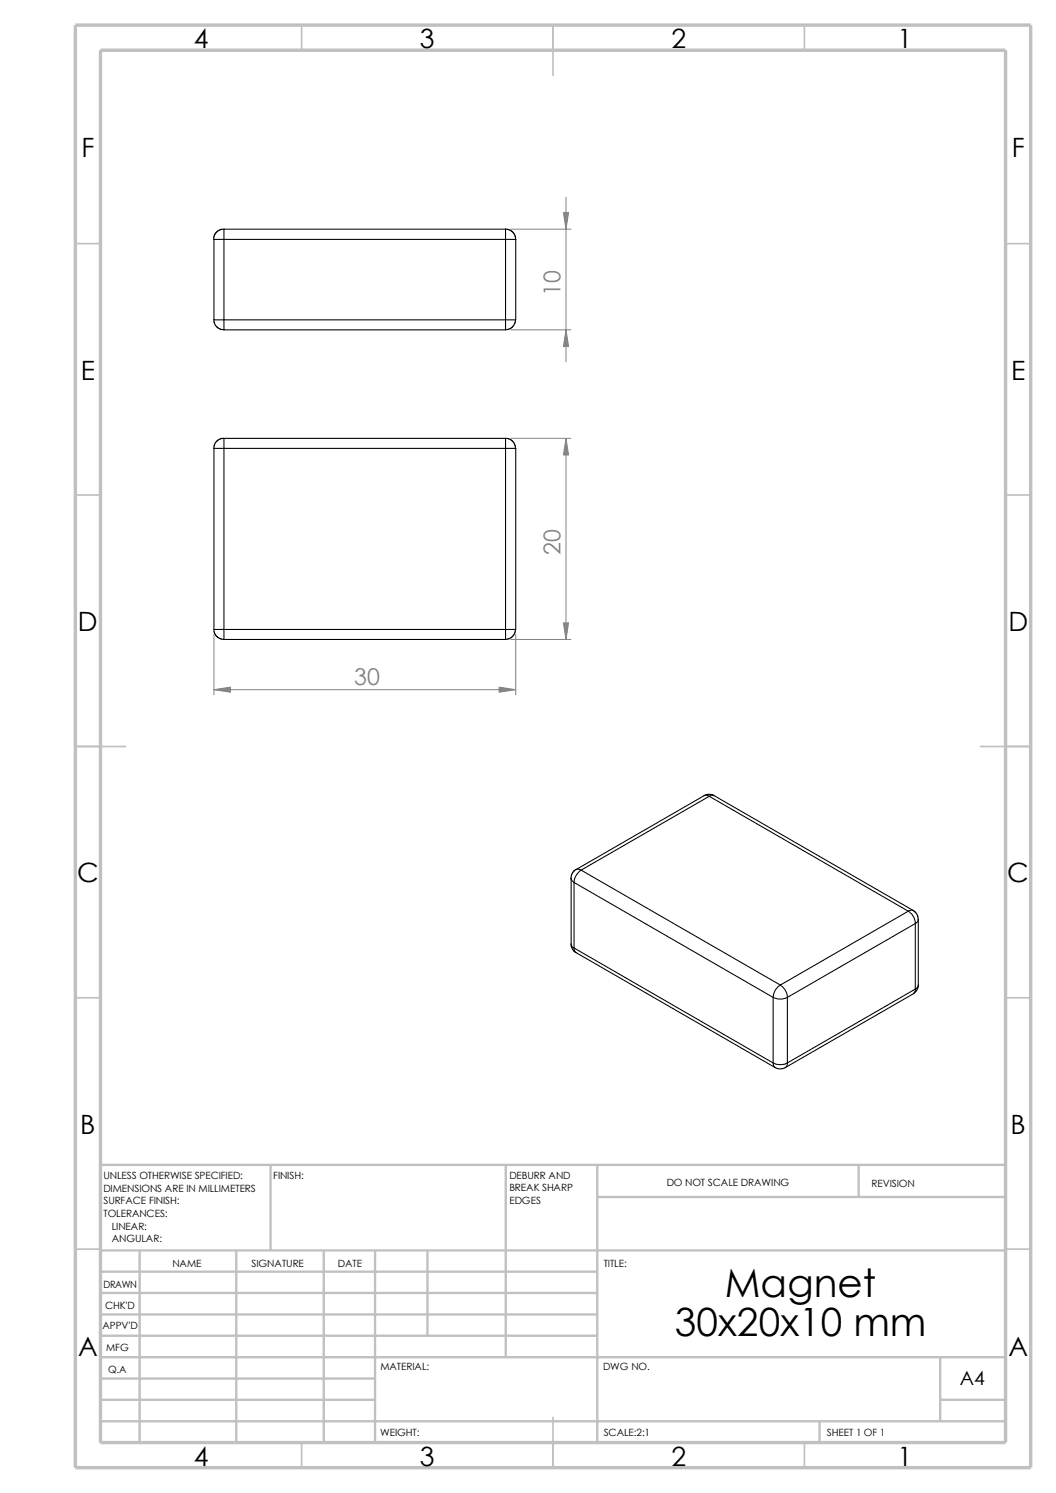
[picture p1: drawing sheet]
<svg xmlns="http://www.w3.org/2000/svg" width="210mm" height="297mm" viewBox="0 0 210 297" stroke-linecap="round" stroke-linejoin="round" font-family="sans-serif">
<g fill="none" stroke="#c0c0c0" stroke-width=".34">
<path d="M60 5v5M110 5v10M160 5v5M15 48.5h5M200 48.5h5M15 98.5h5M200 98.5h5M15 148.5h10M195 148.5h10M15 198.5h5M200 198.5h5M15 248.5h5"/>
<path d="M200 248.5h5M60 287v5M110 282v10M160 287v5"/>
</g>
<g fill="none" stroke="#c0c0c0" stroke-width=".47">
<path d="M53.8 231.7v17.1M100.6 231.7v38.3M118.8 231.7v55.3M118.8 238.1h81.2M170.8 231.7v6.4M200 231.7h-180v55.3M20 248.8h180M20 257.2h98.8M20 253h98.8M27.8 248.8v38.2M47 248.8v38.2M64.4 248.8v38.2"/>
<path d="M74.6 248.8v38.2M85 248.8v16.9M20 265.7h98.8M20 261.5h98.8M20 278.5h54.6M20 274.2h54.6M20 270h180M187 278.5h13M187 270v12.7M20 282.7h180M163 282.7v4.3"/>
</g>
<path d="M15 5h190v287h-190zM20 10h180v277h-180z" fill="none" stroke="#c0c0c0" stroke-width=".68" stroke-linecap="butt"/>
<g fill="none" stroke="#000" stroke-width=".21">
<path d="M44.5 45.6h56v2M44.5 47.6h56M44.5 47.6v16M44.5 45.6v2M44.5 45.6h-.6l-.6 .4-.6 .7-.2 .9M44.5 47.6h-2v16M100.5 47.6v16M100.5 47.6h2.1M100.5 45.6l1 .2 .7 .6 .2 .5 .2 .7M102.6 47.6v16h-2.1M42.5 63.6h2M42.5 63.6l.1 .7 .5 .7 .7 .5 .7 .1"/>
<path d="M44.5 63.6h56M44.5 65.6h56M44.5 63.6v2M100.5 63.6v2M102.5 63.6l-.1 .7-.5 .7-.7 .5-.7 .1M44.5 89.2v36M44.5 89.2h56M44.5 87.2h56M44.5 87.2v2M44.5 87.2l-.7 .1-.6 .4-.6 .8-.1 .7M44.5 89.2h-2v36M100.5 89.2v36"/>
<path d="M100.5 89.2h2.1v36h-2.1M100.5 87.2l.7 .1 .7 .5 .5 .7 .1 .7M100.5 87.2v2M42.5 125.2l.1 .7 .5 .7 .7 .5 .7 .1M42.5 125.2h2M44.5 125.2h56M44.5 127.2h56M44.5 125.2v2M100.5 125.2v2M102.5 125.2l-.1 .7-.5 .7-.7 .5-.7 .1M140 158.3l1-.3 1 .3M140 158.3l.5-.1 .6 .2"/>
<path d="M140 158.3l-25.4 14.7M141.1 158.4l-25.5 14.7M141.1 158.4l39.5 22.9M142 158.3l39.7 22.8h-.6l-.5 .2M142 158.3l-.5-.1-.4 .2M113.6 174.7l.1 .5 .5 .4M113.6 174.7v13.1M114.2 175.6l39.6 22.8M114.2 175.6v13M114.6 173l.3-.1 .7 .2M114.6 173l-.8 .7-.3 1M115.6 173.1a3.1 3.1 0 0 0-1.4 2.5"/>
<path d="M115.6 173.1l39.6 22.9M113.6 187.8v.5l.3 .6 .7 .6M113.6 187.8l.1 .5 .5 .3M114.2 188.6v.3l.3 .6 39.7 22.9M114.2 188.6l39.6 22.9M153.8 198.4v13.1M153.8 198.4a3.1 3.1 0 0 0 2.8 0M155.2 196a3 3 0 0 0-1.4 2.4M155.2 196a3.1 3.1 0 0 1 1.4 2.4M156.6 198.4v13.1M180.6 181.3l-25.4 14.7M180.6 181.3a3.1 3.1 0 0 1 1.4 2.4"/>
<path d="M181.6 181.1l.7 .6 .3 1.2M181.7 197.7l-25.5 14.7M182 196.8l-.1 .7-.2 .2M182 183.7l-25.4 14.7M182 183.7v13.1M182 196.8l-25.4 14.7M182.6 196l-.3 1-.6 .7M182.6 182.9l-.1 .5-.5 .3M182.6 196v.3l-.6 .5M182.6 182.9v13.1M153.8 211.5v.5l.4 .4M153.8 211.5a3.1 3.1 0 0 0 2.8 0"/>
<path d="M154.2 212.4l.7 .2h.5l.8-.2M156.6 211.5l-.2 .7-.2 .2"/>
</g>
<path d="M112.6 39.2v32.8M101.6 45.6h11.9M101.6 65.6h11.9M101.6 87.2h11.9M112.6 87.2v40M42.5 126.2v12M42.5 137.2h60.1M101.6 127.2h11.9M102.6 126.2v12" fill="none" stroke="#808080" stroke-width=".2"/>
<g fill="#808080" stroke="#808080" stroke-width=".2">
<path d="M112.6 65.6l.5 3.3h-1z"/>
<path d="M112.1 42.3h1l-.5 3.3z"/>
<path d="M112.6 87.2l.5 3.3h-1z"/>
<path d="M112.1 123.9h1l-.5 3.3z"/>
<path d="M42.5 137.2l3.3-.5v1z"/>
<path d="M99.3 136.7l3.3 .5-3.3 .5z"/>
</g>
<g font-size="7.7">
<text x="144.1" y="258.1">Magnet</text>
<text x="134.2" y="265.8">30x20x10 mm</text>
</g>
<g font-size="5.3">
<text x="38.5" y="9.6">4</text>
<text x="83.5" y="9.6">3</text>
<text x="133.5" y="9.6">2</text>
<text x="178.5" y="9.6">1</text>
<text x="16.2" y="31.3">F</text>
<text x="201.2" y="31.3">F</text>
<text x="16" y="75.6">E</text>
<text x="201.1" y="75.6">E</text>
<text x="15.5" y="125.6">D</text>
<text x="200.6" y="125.6">D</text>
<text x="15.3" y="175.6">C</text>
<text x="200.3" y="175.6">C</text>
<text x="16" y="225.6">B</text>
<text x="201" y="225.6">B</text>
<text x="15.5" y="269.8">A</text>
<text x="200.5" y="269.8">A</text>
<text x="38.5" y="291.6">4</text>
<text x="83.5" y="291.6">3</text>
<text x="133.5" y="291.6">2</text>
<text x="178.5" y="291.6">1</text>
</g>
<g font-size="4.6" fill="#808080">
<text x="111.5" y="58.9" transform="rotate(-90 111.5 58.9)">10</text>
<text x="111.5" y="110.5" transform="rotate(-90 111.5 110.5)">20</text>
<text x="70.4" y="136.3">30</text>
</g>
<text font-size="3.9" x="190.9" y="275.5">A4</text>
<g font-size="2">
<text x="20.6" y="234.6">UNLESS OTHERWISE SPECIFIED:</text>
<text x="20.6" y="237.1">DIMENSIONS ARE IN MILLIMETERS</text>
<text x="20.6" y="239.6">SURFACE FINISH:</text>
<text x="54.4" y="234.6">FINISH:</text>
<text x="101.3" y="237">BREAK SHARP</text>
<text x="101.3" y="239.5">EDGES</text>
<text x="101.3" y="234.5">DEBURR AND</text>
<text x="132.6" y="236">DO NOT SCALE DRAWING</text>
<text x="173.3" y="236.2">REVISION</text>
<text x="20.6" y="242.1">TOLERANCES:</text>
<text x="22.2" y="244.6">LINEAR:</text>
<text x="22.2" y="247.1">ANGULAR:</text>
<text x="50" y="252">SIGNATURE</text>
<text x="67.2" y="252">DATE</text>
<text x="120.1" y="252">TITLE:</text>
<text x="20.6" y="256.2">DRAWN</text>
<text x="34.3" y="252.1">NAME</text>
<text x="20.9" y="260.4">CHK'D</text>
<text x="20.4" y="264.5">APPV'D</text>
<text x="21.1" y="268.8">MFG</text>
<text x="21.5" y="273.1">Q.A</text>
<text x="75.6" y="272.5">MATERIAL:</text>
<text x="119.9" y="272.5">DWG NO.</text>
<text x="75.6" y="285.6">WEIGHT:</text>
<text x="120.1" y="285.6">SCALE:2:1</text>
<text x="164.5" y="285.6">SHEET 1 OF 1</text>
</g>
</svg>
